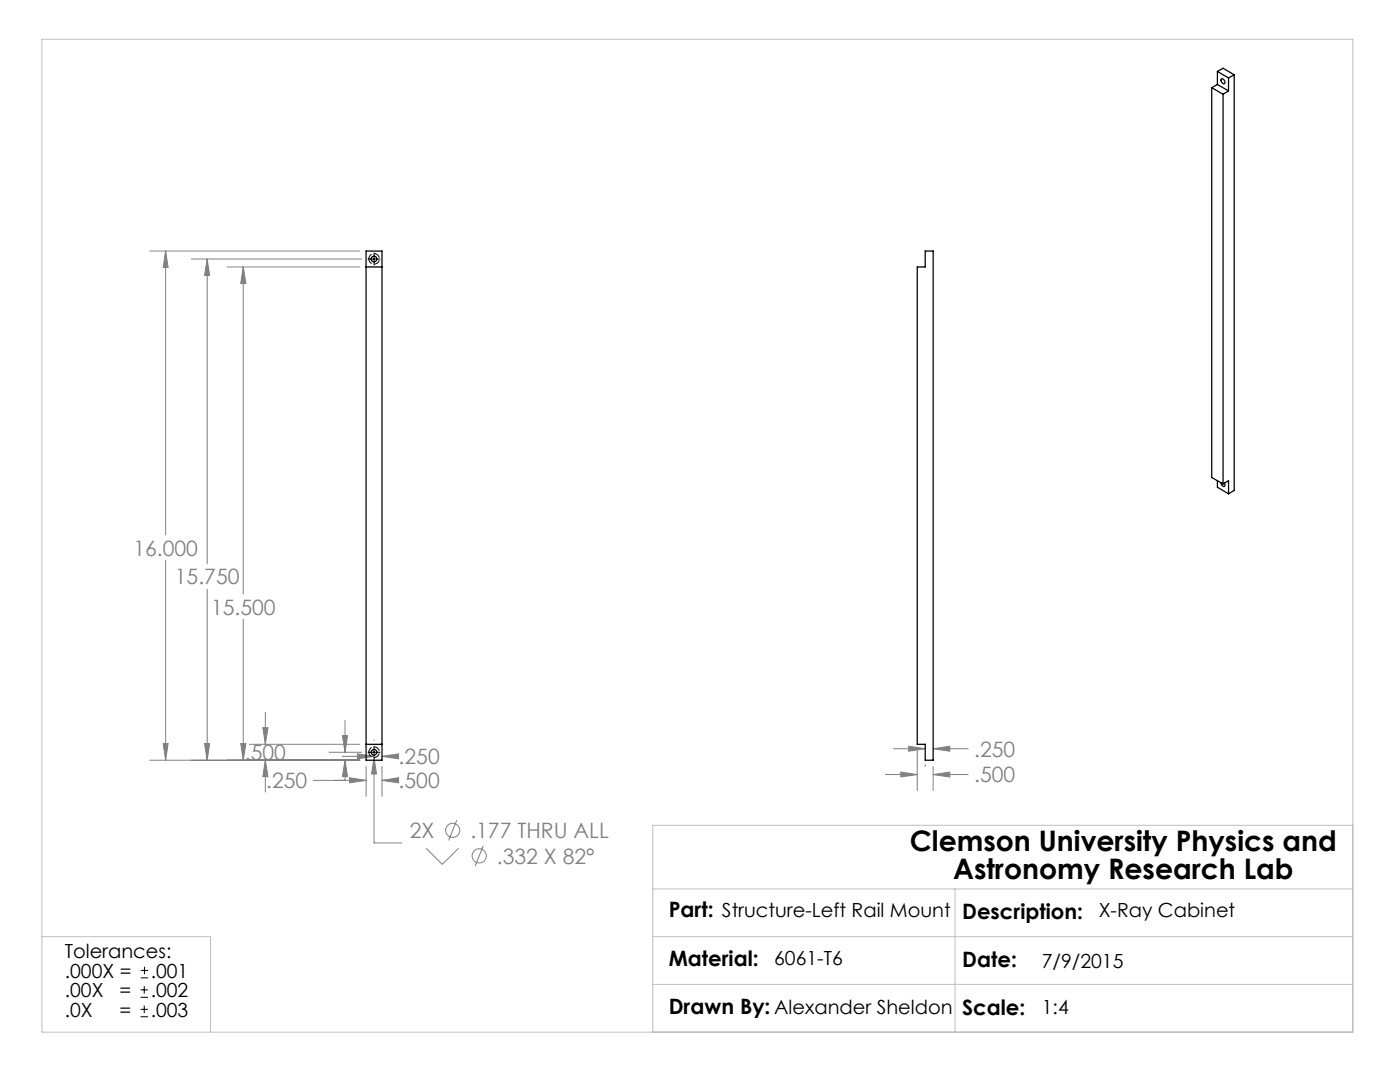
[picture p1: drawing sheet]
<svg xmlns="http://www.w3.org/2000/svg" width="279mm" height="216mm" viewBox="0 0 279 216" stroke-linecap="round" stroke-linejoin="round" font-family="sans-serif">
<g fill="none" stroke="#808080" stroke-width=".2">
<path d="M29.9 50.1h41.9M33.1 50.1v56.7M33.1 50.1l.4 3.3h-.9zM38.2 51.7h34M41.3 51.7v60.8M41.3 51.7l.5 3.3h-1zM45.4 53.3h26.4M48.5 53.3v65.2M48.5 53.3l.6 3.3h-1.1zM33.1 111.8v39.9M41.3 117.5v34.2M48.5 123.5v28.2"/>
<path d="M29.9 151.7h41.9M32.6 148.4h.9l-.4 3.3zM40.8 148.4h1l-.5 3.3zM48 148.4h1.1l-.6 3.3zM49.8 148.5h22M52.5 145.2h1l-.5 3.3zM53 142.2v6.3M53 151.7v6.3M53 151.7l.5 3.3h-1zM62.5 155.7h10.6M65.7 150.1h6.5M68.3 150.9h6.3"/>
<path d="M68.3 146.8h1.1l-.5 3.3zM68.9 151.7l.5 3.3h-1.1zM68.9 143.8v6.3M68.9 151.7v4M69.7 155.2l3.4 .5-3.4 .5zM71.3 150.4l3.3 .5-3.3 .5zM73.1 153v5.9M74.6 151.2l.5 3.2h-.9zM74.6 147.6v.1M74.6 151.2v17h5.6M76.2 150.9l3.4-.5v1zM76.2 155.7l3.4-.5v1z"/>
<path d="M76.2 150.9h2.2M76.2 153v5.9M76.2 155.7h2.2M176.7 154.6h6.4M178.3 149.4h6.3M179.8 154.1l3.3 .5-3.3 .4zM181.4 148.9l3.2 .5-3.2 .5zM183.1 149.8v7.9M184.6 152.6v.4M186.2 154.6l3.3-.5v.9zM186.2 149.4l3.3-.5v1zM186.2 153v4.7"/>
<path d="M186.2 154.6h7M186.2 149.4h7M85.1 169.3l3.2 3.2 3.2-3.2M91.2 163.7l-1.7 4M96.4 168.8l-1.6 4"/>
<circle cx="90.3" cy="165.7" r="1.41"/>
<circle cx="95.6" cy="170.8" r="1.42"/>
</g>
<g fill="none" stroke="#000" stroke-width=".2">
<path d="M73.4 51.7h2.4M74.6 50.5v2.4M73.4 150.1h2.4M74.6 148.9v2.4M28 199h1.5M28 197.5h1.5M28.1 195.1h1.5M28.1 193.6h1.5M28.8 196.8v1.5M28.8 192.9v1.5M28 202.9h1.5M28 201.4h1.5"/>
<path d="M28.8 200.7v1.4"/>
</g>
<path d="M8.4 7.8h261.6v198.2h-261.6zM130.3 177.4h139.7M190.6 177.4v28.6M270 164.7h-139.7v41.3M8.4 186.9h33.6v19.1M130.3 186.9h139.7M130.3 196.4h139.7" fill="none" stroke="#c0c0c0" stroke-width=".2"/>
<path d="M76.2 150.9l3.4-.5v1zM71.3 150.4l3.3 .5-3.3 .5zM69.7 155.2l3.4 .5-3.4 .5zM76.2 155.7l3.4-.5v1zM68.9 151.7l.5 3.3h-1.1zM68.3 146.8h1.1l-.5 3.3zM53 151.7l.5 3.3h-1zM52.5 145.2h1l-.5 3.3zM48.5 53.3l.6 3.3h-1.1zM48 148.4h1.1l-.6 3.3zM40.8 148.4h1l-.5 3.3zM41.3 51.7l.5 3.3h-1zM33.1 50.1l.4 3.3h-.9zM32.6 148.4h.9l-.4 3.3zM74.6 151.2l-.4 3.2h.9zM179.8 154.1l3.3 .5-3.3 .4zM186.2 154.6l3.3-.5v.9zM181.4 148.9l3.2 .5-3.2 .5zM186.2 149.4l3.3-.5v1z" fill="#808080"/>
<g fill="none" stroke="#000" stroke-width=".25">
<path d="M241.8 17.5l2.3 1.3M241.8 17.5v77.8l2.3 1.3M243 14.3l1.1-.7 2.2 1.3M243 14.3l2.2 1.3M243 16.9l2.2 1.2M243 14.3v2.6M243 16.9l-1.2 .6M243.8 15.7a.62 .62 0 0 1 .5 .4 .62 .62 0 0 1 0 .6 .69 .69 0 0 1-.5-1zM244.1 18.8v77.8M245.2 18.1l-1.1 .7M245.2 15.6v2.5M246.3 14.9l-1.1 .7"/>
<path d="M246.3 14.9v83l-1.1 .6M73.1 53.3h3.1M73.1 50.1h3.1v101.6h-3.1zM184.6 50.1h1.6v101.6h-1.6v-3.2h-1.5v-95.2h1.5zM243 95.9v1.3l2.2 1.3M243.7 96.3l.1 .4 .4 .4 .3-.2-.1-.5M244.1 96.6l1.1-.7v2.6M73.1 148.5h3.1"/>
<circle cx="74.6" cy="51.7" r=".56"/>
<circle cx="74.6" cy="150.1" r=".56"/>
</g>
<path d="M73.6 51.7a1.05 1.05 0 0 1 1.5-1 1.05 1.05 0 0 1 .2 1.8 1.05 1.05 0 0 1-1.7-.6v-.2M73.6 150.1a1.05 1.05 0 0 1 1.5-1 1.05 1.05 0 0 1 .2 1.8 1.05 1.05 0 0 1-1.7-.5v-.3" fill="none" stroke="#000" stroke-width=".2" stroke-dasharray="1.3 .6" stroke-dashoffset=".2"/>
<g font-size="5.6">
<text x="181.6" y="169.8">Clemson University Physics and</text>
<text x="190.2" y="175.5">Astronomy Research Lab</text>
</g>
<g font-size="4.2" fill="#808080">
<text x="26.6" y="110.9">16.000</text>
<text x="34.9" y="116.6">15.750</text>
<text x="42.1" y="122.6">15.500</text>
<text x="48.9" y="151.6">.500</text>
<text x="79.6" y="152.5">.250</text>
<text x="194.4" y="151">.250</text>
<text x="53.1" y="157.3">.250</text>
<text x="79.6" y="157.3">.500</text>
<text x="194.4" y="156.1">.500</text>
<text x="81.8" y="167.2">2X</text>
<text x="93.9" y="167.2">.177 THRU ALL</text>
<text x="99.2" y="172.3">.332 X 82°</text>
</g>
<g font-size="4.2">
<text x="133.5" y="183.1">Part: Structure-Left Rail Mount</text>
<text x="192" y="183.3">Description:</text>
<text x="133.5" y="192.7">Material:</text>
<text x="192" y="192.9">Date:</text>
<text x="133.5" y="202.3">Drawn By: Alexander Sheldon</text>
<text x="192" y="202.5">Scale:</text>
</g>
<g font-size="3.9">
<text x="219.3" y="183.1">X-Ray Cabinet</text>
<text x="12.9" y="191.2">Tolerances:</text>
<text x="12.9" y="195.1">.000X =</text>
<text x="30.1" y="195.1">.001</text>
<text x="154.5" y="192.5">6061-T6</text>
<text x="207.9" y="193.1">7/9/2015</text>
<text x="12.9" y="199">.00X</text>
<text x="12.9" y="202.8">.0X</text>
<text x="23.9" y="202.8">=</text>
<text x="23.9" y="199">=</text>
<text x="30.1" y="202.8">.003</text>
<text x="30.1" y="199">.002</text>
<text x="207.9" y="202.3">1:4</text>
</g>
</svg>
